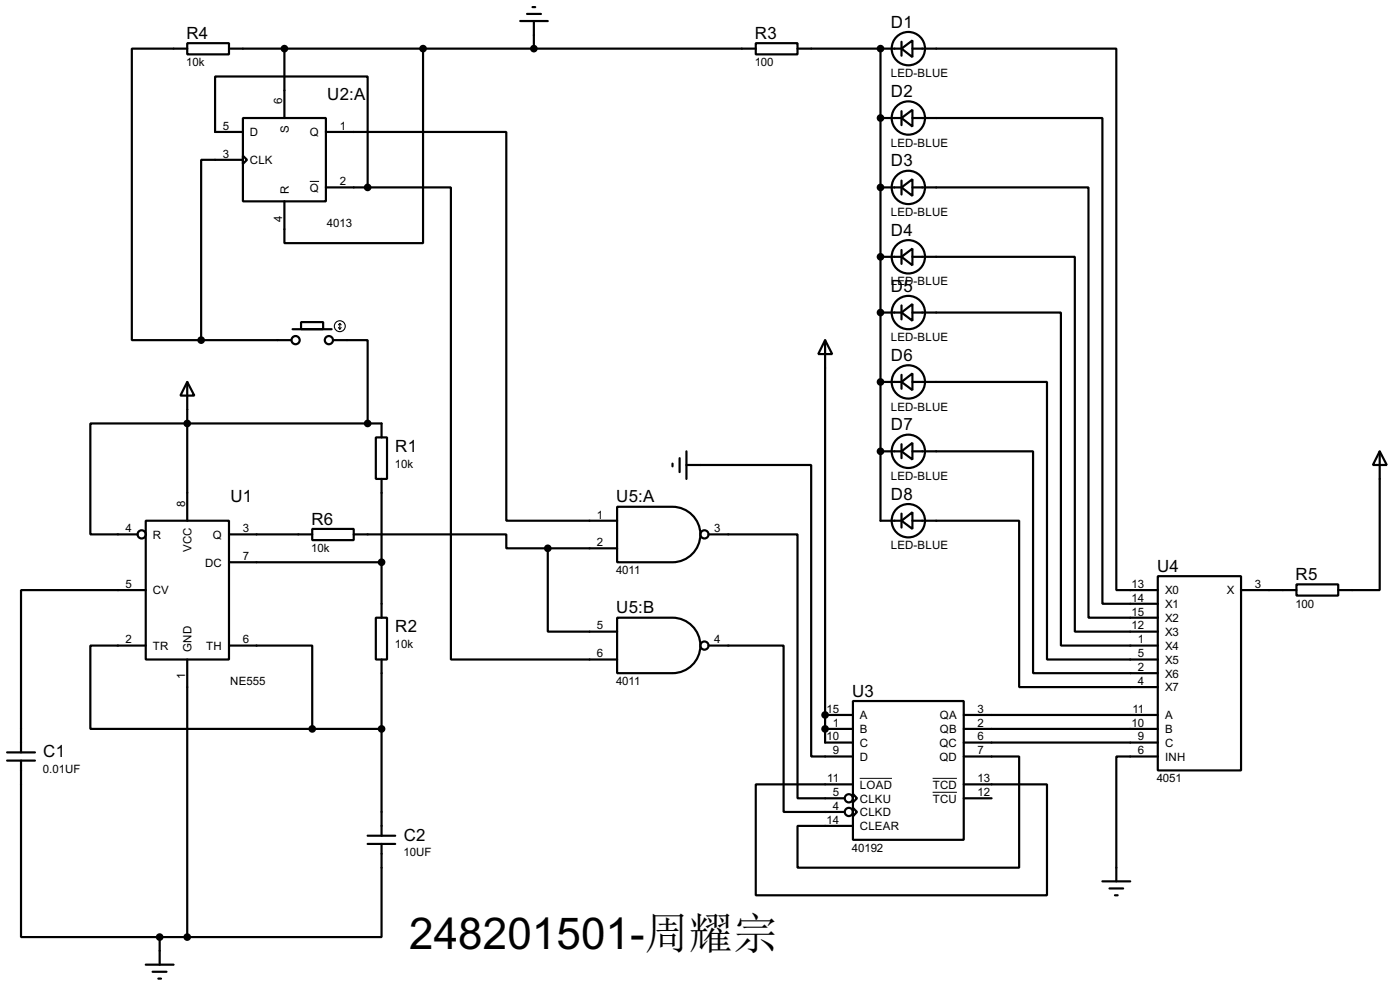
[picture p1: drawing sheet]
<svg xmlns="http://www.w3.org/2000/svg" width="256mm" height="180mm" viewBox="0 0 256 180" stroke-linecap="round" stroke-linejoin="round" font-family="sans-serif">
<g fill="none" stroke="#000" stroke-width=".4">
<path d="M34.3 7.9h7.7v2.1h-7.7zM34.3 8.9h-10.1v53.4h12.7M42 8.9h96.5M52.1 8.9v12.7M77.5 8.9v35.6h-25.4v-7.6M95.3 3.9h5.1M96.6 2.6h2.5M97.6 1.3h.5M97.8 3.9v5M138.5 7.9h7.6v2.1h-7.6zM146.1 8.9h19.1M161.3 8.9v86.4h3.9"/>
<path d="M165.2 8.9l2-1.5v3.1zM165.2 7.7v2.5M167.2 8.9h37.3v99.1h7.6M44.5 21.6h15.2v15.3h-15.2zM44.5 28.5l.8 .8-.8 .7zM44.5 29.3h-7.6v33M44.5 24.2h-5.1v-10.2h28v20.3M59.7 24.2h33.1v71.1h20.3M59.7 34.3h7.7M67.4 34.3h15.2v86.4h30.5M161.3 34.3h3.9M161.3 21.6h3.9"/>
<path d="M165.2 21.6l2-1.5v3.1zM165.2 34.3l2-1.5v3.1zM165.2 20.4v2.5M165.2 33.1v2.5M167.2 21.6h34.8v88.9h10.1M167.2 34.3h32.2v78.8h12.7M55.2 59h4v1.3h-4zM161.3 47h3.9M161.3 57.2h3.9M165.2 47l2-1.5v3.1zM165.2 57.2l2-1.5v3zM165.2 45.8v2.5"/>
<path d="M165.2 55.9v2.6M167.2 47h29.7v68.6h15.2M167.2 57.2h27.2v61h17.7M34.3 69.9l1.3 2.5h-2.5zM34.3 69.9v25.4M36.9 62.3h16.5M53.6 60.3h7.2M61 62.3h6.4v15.2M151.2 62.3l1.3 2.5h-2.6zM151.2 62.3v73.6h5.1M161.3 69.9h3.9M165.2 69.9l2-1.5v3z"/>
<path d="M165.2 68.6v2.6M167.2 69.9h24.6v50.8h20.3M26.7 95.3h15.3v25.4h-15.3zM42 97.8h15.2M57.2 96.8h7.6v2.1h-7.6zM64.8 97.8h28v2.6h7.6M68.9 80.1h2v7.6h-2zM69.9 80.1v-2.6h-53.3v20.3h8.6M69.9 87.7v25.4M113.1 92.8h10.1a5.1 5.1 0 0 1 5.1 5 5.1 5.1 0 0 1-5.1 5.1h-10.1zM123.2 84.9v.5M124.5 83.9v2.5"/>
<path d="M125.8 85.1h22.8v53.4h7.7M125.8 82.6v5.1M129.8 97.8h16.3v48.3h8.6M161.3 82.6h3.9M165.2 82.6l2-1.5v3zM165.2 95.3l2-1.5v3zM165.2 81.3v2.6M165.2 94v2.6M167.2 82.6h22.1v40.6h22.8M167.2 95.3h19.5v30.5h25.4M252.8 82.6l1.3 2.5h-2.6zM252.8 82.6v25.4h-7.6"/>
<path d="M26.7 108h-22.8v29.7M26.7 118.2h-10.1v15.2h40.6M42 118.2h15.2v15.2M42 102.9h27.9M68.9 113.1h2v7.6h-2zM100.4 100.4v15.2h12.7M100.4 100.4h12.7M113.1 113.1h10.1a5.1 5.1 0 0 1 5.1 5 5.1 5.1 0 0 1-5.1 5.1h-10.1zM129.8 118.2h13.8v30.4h11.1M212.1 105.5h15.3v35.5h-15.3zM227.4 108h10.1M237.5 107h7.7v2h-7.7z"/>
<path d="M1.3 137.7h5.1M1.3 139.2h5.1M3.9 139.2v32.3h25.4M34.3 120.7v50.8M57.2 133.4h12.7M69.9 120.7v32.3M151.2 130.9h5.1M151.2 133.4h5.1M156.3 128.3h20.3v25.4h-20.3zM176.6 138.5h10.1v20.3h-40.6v-7.6h10.2M176.6 130.9h35.5M176.6 133.4h35.5"/>
<path d="M176.6 135.9h35.5M212.1 138.5h-7.6v22.8M67.4 153h5M67.4 154.5h5M69.9 154.5v17h-35.6M156.3 145.3l.7 .8-.7 .8zM156.3 147.9l.7 .7-.7 .8zM156.3 143.6h-17.8v20.3h53.3v-20.3h-15.2M176.6 146.1h5.1M26.7 176.6h5.1M28 177.9h2.5M29 179.1h.5"/>
<path d="M29.3 171.5v5.1M29.3 171.5h5M202 161.3h5.1M203.3 162.6h2.5M204.3 163.9h.5"/>
<circle cx="166.4" cy="8.9" r="3.1"/>
<circle cx="166.4" cy="34.3" r="3.1"/>
<circle cx="166.4" cy="21.6" r="3.1"/>
<circle cx="166.4" cy="47" r="3.1"/>
<circle cx="166.4" cy="57.2" r="3.1"/>
<circle cx="54.1" cy="62.3" r=".75"/>
<circle cx="60.2" cy="62.3" r=".75"/>
<circle cx="166.4" cy="69.9" r="3.1"/>
<circle cx="25.9" cy="97.8" r=".75"/>
<circle cx="129" cy="97.8" r=".75"/>
<circle cx="166.4" cy="82.6" r="3.1"/>
<circle cx="166.4" cy="95.3" r="3.1"/>
<circle cx="129" cy="118.2" r=".75"/>
<circle cx="155.5" cy="146.1" r=".75"/>
<circle cx="155.5" cy="148.6" r=".75"/>
</g>
<g fill="#000">
<circle cx="161.3" cy="8.9" r=".2"/>
<circle cx="161.3" cy="34.3" r=".2"/>
<circle cx="161.3" cy="21.6" r=".2"/>
<circle cx="161.3" cy="57.2" r=".2"/>
<circle cx="161.3" cy="47" r=".2"/>
<circle cx="161.3" cy="69.9" r=".2"/>
<circle cx="161.3" cy="82.6" r=".2"/>
<circle cx="151.2" cy="133.4" r=".2"/>
<circle cx="151.2" cy="130.9" r=".2"/>
</g>
<path d="M56.8 33.2h1.7M157.5 142.5h5.9M170.9 142.5h4.4M170.9 145h4.4" fill="none" stroke="#000" stroke-width=".18"/>
<g fill="none" stroke="#000" stroke-width=".2">
<path d="M62 60l.3 .3M62.3 59.2v1.1M62.3 59.2l-.3 .3M62.3 59.2l.2 .3M62.5 60l-.2 .3"/>
<circle cx="62.2" cy="59.7" r="1"/>
</g>
<g fill="#000" stroke="#000" stroke-width=".4">
<circle cx="52.1" cy="8.9" r=".5"/>
<circle cx="77.5" cy="8.9" r=".5"/>
<circle cx="97.8" cy="8.9" r=".5"/>
<circle cx="161.3" cy="8.9" r=".5"/>
<circle cx="67.3" cy="34.3" r=".5"/>
<circle cx="161.3" cy="21.6" r=".5"/>
<circle cx="161.3" cy="34.3" r=".5"/>
<circle cx="161.3" cy="57.2" r=".5"/>
<circle cx="161.3" cy="47" r=".5"/>
<circle cx="34.3" cy="77.5" r=".5"/>
<circle cx="36.8" cy="62.3" r=".5"/>
<circle cx="67.3" cy="77.5" r=".5"/>
<circle cx="161.3" cy="69.9" r=".5"/>
<circle cx="161.3" cy="82.6" r=".5"/>
<circle cx="69.9" cy="102.9" r=".5"/>
<circle cx="100.3" cy="100.4" r=".5"/>
<circle cx="57.2" cy="133.4" r=".5"/>
<circle cx="69.9" cy="133.4" r=".5"/>
<circle cx="151.1" cy="130.9" r=".5"/>
<circle cx="151.1" cy="133.4" r=".5"/>
<circle cx="29.2" cy="171.5" r=".5"/>
<circle cx="34.3" cy="171.5" r=".5"/>
</g>
<text font-size="9" x="75" y="173.8">248201501-周耀宗</text>
<g font-size="3.5">
<text x="163.2" y="5.1">D1</text>
<text x="34.2" y="7.1">R4</text>
<text x="138.3" y="7.1">R3</text>
<text x="163.2" y="17.8">D2</text>
<text x="60" y="18.3">U2:A</text>
<text x="163.2" y="30.5">D3</text>
<text x="163.2" y="43.2">D4</text>
<text x="163.2" y="53.3">D5</text>
<text x="163.2" y="66.1">D6</text>
<text x="72.4" y="82.8">R1</text>
<text x="163.2" y="78.8">D7</text>
<text x="42.2" y="92">U1</text>
<text x="112.9" y="92">U5:A</text>
<text x="163.2" y="91.5">D8</text>
<text x="57.1" y="96">R6</text>
<text x="212" y="104.7">U4</text>
<text x="237.4" y="106.2">R5</text>
<text x="112.9" y="112.3">U5:B</text>
<text x="72.4" y="115.8">R2</text>
<text x="156.1" y="127.5">U3</text>
<text x="7.9" y="138.6">C1</text>
<text x="74" y="153.9">C2</text>
</g>
<g font-size="2.4">
<text x="34.1" y="12.2">10k</text>
<text x="138.3" y="12.2">100</text>
<text x="163.2" y="14.1">LED-BLUE</text>
<text x="40.8" y="23.8">5</text>
<text x="51.7" y="19.1" transform="rotate(-90 51.7 19.1)">6</text>
<text x="62.3" y="23.8">1</text>
<text x="40.8" y="28.9">3</text>
<text x="45.8" y="25">D</text>
<text x="52.9" y="24.3" transform="rotate(-90 52.9 24.3)">S</text>
<text x="56.8" y="25">Q</text>
<text x="163.2" y="26.8">LED-BLUE</text>
<text x="45.8" y="30">CLK</text>
<text x="52.9" y="35.6" transform="rotate(-90 52.9 35.6)">R</text>
<text x="56.8" y="35.1">Q</text>
<text x="62.3" y="33.9">2</text>
<text x="51.7" y="40.6" transform="rotate(-90 51.7 40.6)">4</text>
<text x="59.9" y="41.6">4013</text>
<text x="163.2" y="39.5">LED-BLUE</text>
<text x="163.2" y="52.2">LED-BLUE</text>
<text x="163.2" y="62.4">LED-BLUE</text>
<text x="163.2" y="75.1">LED-BLUE</text>
<text x="72.4" y="85.7">10k</text>
<text x="163.2" y="87.8">LED-BLUE</text>
<text x="33.9" y="92.8" transform="rotate(-90 33.9 92.8)">8</text>
<text x="109.4" y="94.9">1</text>
<text x="23" y="97.4">4</text>
<text x="28" y="98.6">R</text>
<text x="35.1" y="101.1" transform="rotate(-90 35.1 101.1)">VCC</text>
<text x="39" y="98.6">Q</text>
<text x="44.5" y="97.4">3</text>
<text x="57" y="101.1">10k</text>
<text x="109.4" y="100">2</text>
<text x="130.9" y="97.4">3</text>
<text x="163.2" y="100.6">LED-BLUE</text>
<text x="23" y="107.6">5</text>
<text x="37.6" y="103.7">DC</text>
<text x="44.5" y="102.5">7</text>
<text x="112.9" y="105.1">4011</text>
<text x="207.3" y="107.6">13</text>
<text x="229.9" y="107.6">3</text>
<text x="28" y="108.8">CV</text>
<text x="207.3" y="110.1">14</text>
<text x="207.3" y="112.7">15</text>
<text x="213.4" y="108.8">X0</text>
<text x="213.4" y="111.3">X1</text>
<text x="213.4" y="113.9">X2</text>
<text x="224.7" y="108.8">X</text>
<text x="237.3" y="111.2">100</text>
<text x="23" y="117.8">2</text>
<text x="28" y="119">TR</text>
<text x="35.1" y="119.4" transform="rotate(-90 35.1 119.4)">GND</text>
<text x="37.8" y="119">TH</text>
<text x="44.5" y="117.8">6</text>
<text x="72.4" y="118.7">10k</text>
<text x="109.4" y="115.2">5</text>
<text x="130.9" y="117.8">4</text>
<text x="207.3" y="115.2">12</text>
<text x="208.5" y="117.8">1</text>
<text x="213.4" y="116.4">X3</text>
<text x="213.4" y="119">X4</text>
<text x="33.9" y="124.4" transform="rotate(-90 33.9 124.4)">1</text>
<text x="42.2" y="125.4">NE555</text>
<text x="109.4" y="120.3">6</text>
<text x="112.9" y="125.4">4011</text>
<text x="208.5" y="120.3">5</text>
<text x="208.5" y="122.8">2</text>
<text x="208.5" y="125.4">4</text>
<text x="213.4" y="121.5">X5</text>
<text x="213.4" y="124">X6</text>
<text x="151.4" y="130.5">15</text>
<text x="157.5" y="131.7">A</text>
<text x="172.2" y="131.7">QA</text>
<text x="179.1" y="130.5">3</text>
<text x="207.5" y="130.5">11</text>
<text x="213.4" y="126.6">X7</text>
<text x="213.4" y="131.7">A</text>
<text x="151.4" y="135.5">10</text>
<text x="152.6" y="133">1</text>
<text x="157.5" y="134.2">B</text>
<text x="157.5" y="136.7">C</text>
<text x="172.1" y="136.7">QC</text>
<text x="172.2" y="134.2">QB</text>
<text x="179.1" y="133">2</text>
<text x="179.1" y="135.5">6</text>
<text x="207.3" y="133">10</text>
<text x="208.5" y="135.5">9</text>
<text x="213.4" y="134.2">B</text>
<text x="213.4" y="136.7">C</text>
<text x="7.9" y="141.6">0.01UF</text>
<text x="151.6" y="143.2">11</text>
<text x="152.6" y="138.1">9</text>
<text x="157.5" y="139.3">D</text>
<text x="172.1" y="139.3">QD</text>
<text x="179.1" y="138.1">7</text>
<text x="179.1" y="143.2">13</text>
<text x="208.5" y="138.1">6</text>
<text x="211.9" y="143.2">4051</text>
<text x="213.4" y="139.3">INH</text>
<text x="152.6" y="145.7">5</text>
<text x="152.6" y="148.2">4</text>
<text x="157.5" y="144.4">LOAD</text>
<text x="157.5" y="146.9">CLKU</text>
<text x="157.5" y="149.4">CLKD</text>
<text x="170.9" y="144.4">TCD</text>
<text x="170.9" y="146.9">TCU</text>
<text x="179.1" y="145.7">12</text>
<text x="151.4" y="150.8">14</text>
<text x="156.1" y="155.9">40192</text>
<text x="157.5" y="152">CLEAR</text>
<text x="73.9" y="156.8">10UF</text>
</g>
</svg>
